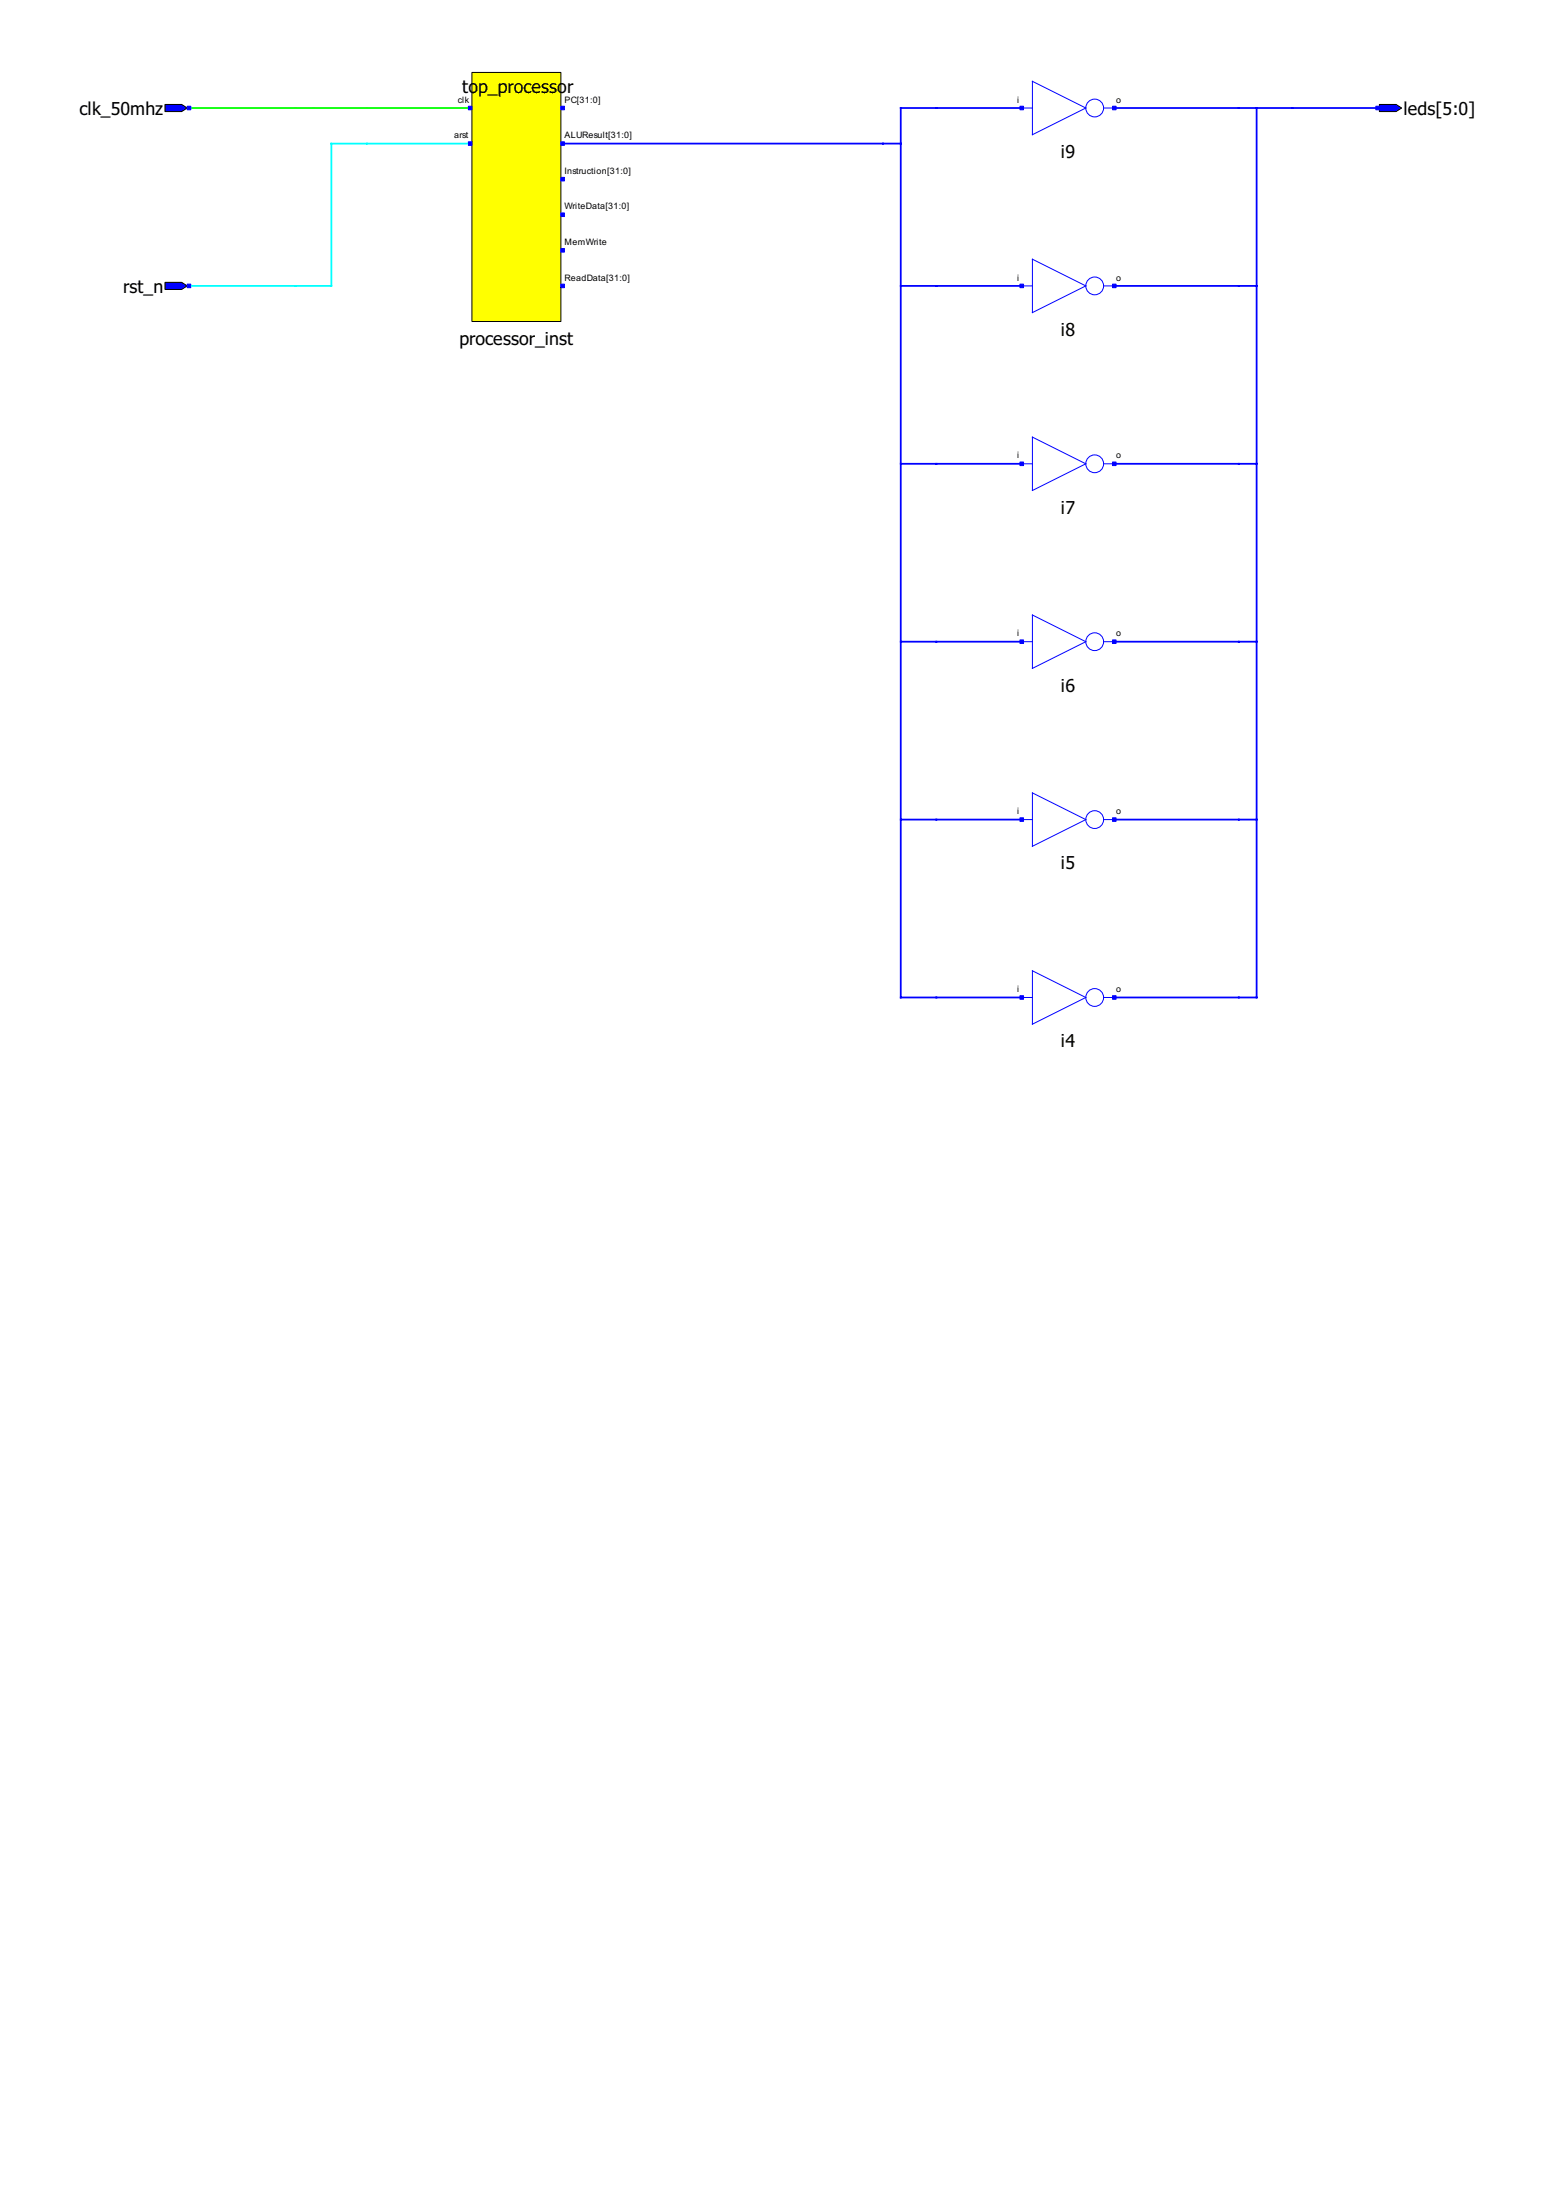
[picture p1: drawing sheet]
<svg xmlns="http://www.w3.org/2000/svg" width="210mm" height="297mm" viewBox="0 0 210 297" stroke-linecap="round" stroke-linejoin="round" font-family="sans-serif">
<path d="M25.5 14.6h38" fill="none" stroke="#0f0" stroke-width=".24"/>
<path d="M63.5 19.4h-18.8v19.2h-19.2" fill="none" stroke="#0ff" stroke-width=".24"/>
<path d="M76 19.4h45.6M137.9 14.6h-16.3v120.1h16.3M150.4 14.6h35.6M169.6 14.6v120.1h-19.2M121.6 38.6h16.3M150.4 38.6h19.2M121.6 62.6h16.3M150.4 62.6h19.2M121.6 86.6h16.3M150.4 86.6h19.2M121.6 110.7h16.3M150.4 110.7h19.2" fill="none" stroke="#00f" stroke-width=".24"/>
<path d="M22.3 14.1h2.2l.8 .5-.8 .5h-2.2z" fill-rule="evenodd" fill="#00f" stroke="#000" stroke-width=".13"/>
<path d="M63.7 9.8h12v33.6h-12z" fill="#ff0" stroke="#000" stroke-width=".13"/>
<g fill="none" stroke="#00f" stroke-width=".13">
<path d="M138.2 14.6h1.2M139.4 11l7.2 3.6-7.2 3.6zM149 14.6h1.2"/>
<circle cx="147.8" cy="14.6" r="1.2"/>
</g>
<g fill="#00f" stroke="#000" stroke-width=".13">
<path d="M186.2 14.1h2.3l.7 .5-.7 .5h-2.3z" fill-rule="evenodd"/>
<path d="M22.3 38.1h2.2l.8 .5-.8 .5h-2.2z" fill-rule="evenodd"/>
</g>
<g fill="none" stroke="#00f" stroke-width=".13">
<path d="M138.2 38.6h1.2M139.4 35l7.2 3.6-7.2 3.6zM149 38.6h1.2M139.4 59l7.2 3.6-7.2 3.6zM138.2 62.6h1.2M149 62.6h1.2M138.2 86.6h1.2M139.4 83l7.2 3.6-7.2 3.6zM149 86.6h1.2M138.2 110.7h1.2M139.4 107.1l7.2 3.6-7.2 3.6zM149 110.7h1.2"/>
<path d="M138.2 134.7h1.2M139.4 131.1l7.2 3.6-7.2 3.6zM149 134.7h1.2"/>
<circle cx="147.8" cy="38.6" r="1.2"/>
<circle cx="147.8" cy="62.6" r="1.2"/>
<circle cx="147.8" cy="86.6" r="1.2"/>
<circle cx="147.8" cy="110.7" r="1.2"/>
<circle cx="147.8" cy="134.7" r="1.2"/>
</g>
<g fill="#00f" stroke="#00f" stroke-width=".13">
<path d="M25.3 14.3h.5v.5h-.5z"/>
<path d="M63.2 14.3h.5v.5h-.5z"/>
<path d="M63.2 19.1h.5v.5h-.5z"/>
<path d="M75.7 14.3h.5v.5h-.5z"/>
<path d="M75.7 19.1h.5v.5h-.5z"/>
<path d="M75.7 24h.5v.4h-.5z"/>
<path d="M75.7 28.8h.5v.4h-.5z"/>
<path d="M75.7 33.6h.5v.4h-.5z"/>
<path d="M75.7 38.4h.5v.4h-.5z"/>
<path d="M137.7 14.3h.5v.5h-.5z"/>
<path d="M150.2 14.3h.5v.5h-.5z"/>
<path d="M185.7 14.3h.5v.5h-.5z"/>
<path d="M25.3 38.4h.5v.4h-.5z"/>
<path d="M137.7 38.4h.5v.4h-.5z"/>
<path d="M150.2 38.4h.5v.4h-.5z"/>
<path d="M137.7 62.4h.5v.5h-.5z"/>
<path d="M150.2 62.4h.5v.5h-.5z"/>
<path d="M137.7 86.4h.5v.5h-.5z"/>
<path d="M150.2 86.4h.5v.5h-.5z"/>
<path d="M137.7 110.4h.5v.5h-.5z"/>
<path d="M150.2 110.4h.5v.5h-.5z"/>
<path d="M137.7 134.4h.5v.5h-.5z"/>
<path d="M150.2 134.4h.5v.5h-.5z"/>
</g>
<g font-size="2.4">
<text x="10.7" y="15.5">clk_50mhz</text>
<text x="62.4" y="12.5">top_processor</text>
<text x="189.4" y="15.5">leds[5:0]</text>
<text x="143.2" y="21.3">i9</text>
<text x="16.6" y="39.6">rst_n</text>
<text x="62" y="46.5">processor_inst</text>
<text x="143.2" y="45.3">i8</text>
<text x="143.2" y="69.3">i7</text>
<text x="143.2" y="93.4">i6</text>
<text x="143.2" y="117.4">i5</text>
<text x="143.2" y="141.4">i4</text>
</g>
<g font-size="1.2">
<text x="61.8" y="13.9">clk</text>
<text x="76.2" y="13.9">PC[31:0]</text>
<text x="137.3" y="13.9">i</text>
<text x="150.7" y="13.9">o</text>
<text x="61.3" y="18.7">arst</text>
<text x="76.2" y="18.7">ALUResult[31:0]</text>
<text x="76.2" y="23.5">Instruction[31:0]</text>
<text x="76.2" y="28.3">WriteData[31:0]</text>
<text x="76.2" y="33.1">MemWrite</text>
<text x="76.2" y="37.9">ReadData[31:0]</text>
<text x="137.3" y="37.9">i</text>
<text x="150.7" y="37.9">o</text>
<text x="137.3" y="61.9">i</text>
<text x="150.7" y="61.9">o</text>
<text x="137.3" y="85.9">i</text>
<text x="150.7" y="85.9">o</text>
<text x="137.3" y="109.9">i</text>
<text x="150.7" y="109.9">o</text>
<text x="137.3" y="134">i</text>
<text x="150.7" y="134">o</text>
</g>
</svg>
